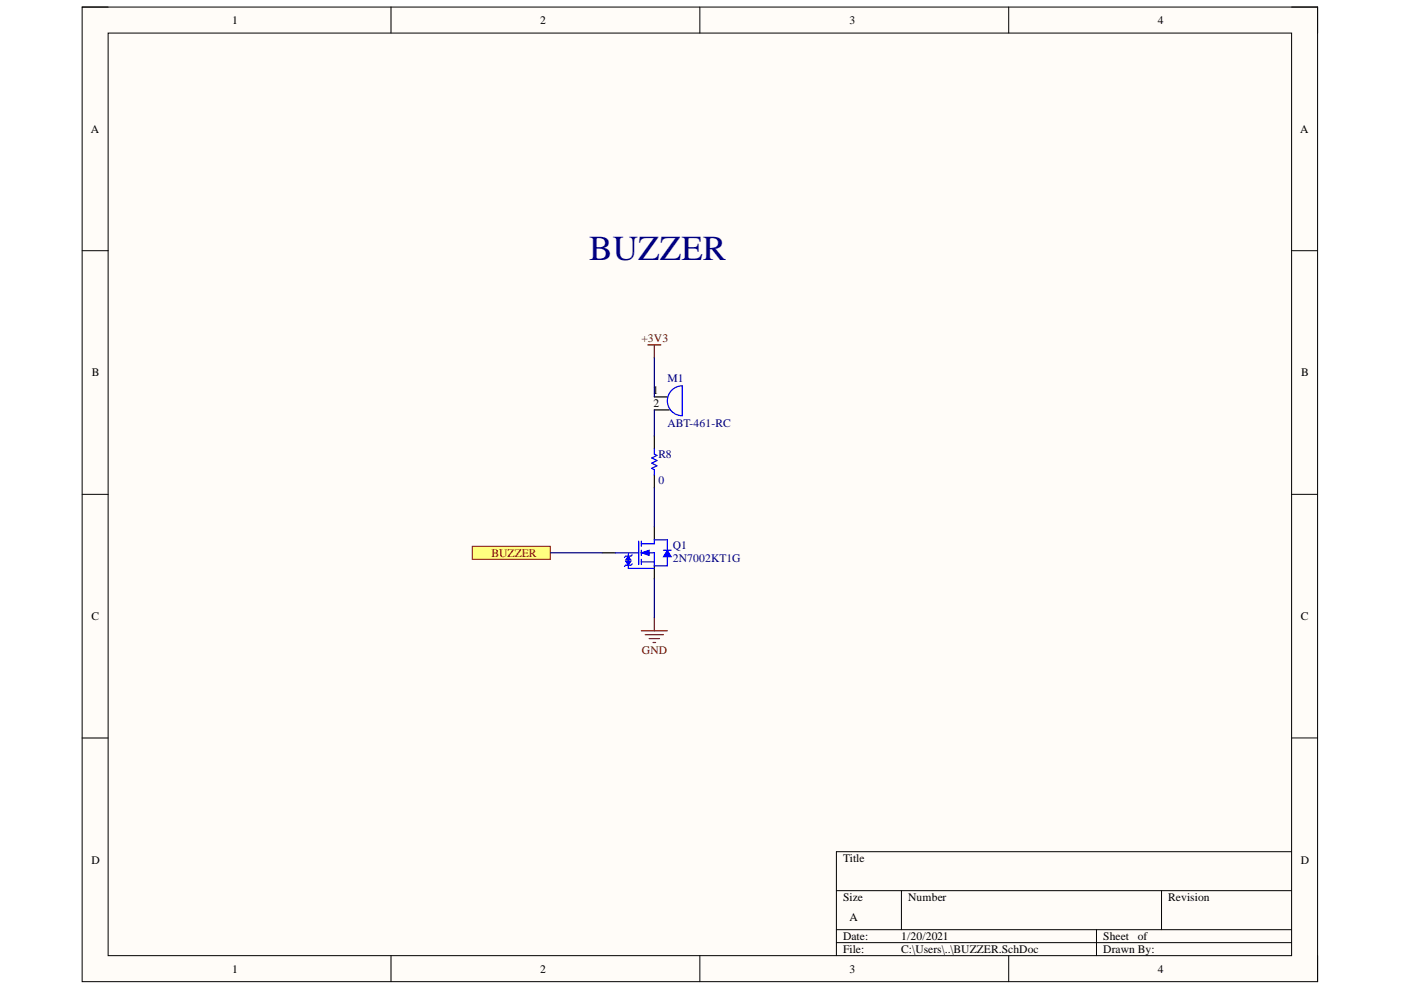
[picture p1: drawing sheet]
<svg xmlns="http://www.w3.org/2000/svg" width="297mm" height="210mm" viewBox="0 0 297 210" stroke-linecap="round" stroke-linejoin="round" font-family="sans-serif">
<path d="M17.4 1.5h262v206.6h-262z" fill-rule="evenodd" fill="#fffcf8"/>
<path d="M17.4 1.5h262v206.6h-262z" fill="none" stroke="#000" stroke-width=".21"/>
<path d="M22.9 7h250.9v195.6h-250.9z" fill-rule="evenodd" fill="#fffcf8"/>
<g fill="none" stroke="#000" stroke-width=".21">
<path d="M17.4 1.5h5.5M22.9 7h250.9v195.6h-250.9zM82.9 1.5v5.5M148.4 1.5v5.5M213.9 1.5v5.5M273.8 1.5h5.6v5.5M17.4 53.2h5.5M273.8 53.2h5.6M17.4 104.8h5.5M273.8 104.8h5.6M17.4 156.5h5.5M273.8 156.5h5.6"/>
<path d="M177.3 188.8h96.5M177.3 197.1h96.5M177.3 199.9h96.5M191.1 188.8v8.3M232.5 197.1v5.5M246.3 188.8v8.3M273.8 180.6h-96.5v22M82.9 202.6v5.5M148.4 202.6v5.5M213.9 202.6v5.5M279.4 202.6v5.5"/>
</g>
<path d="M138.7 84.2h2.8M138.7 86.9h3.2M127.7 117.2h2.8M138.7 111.7v2.8M138.7 120v2.7" fill="none" stroke="#000" stroke-width=".25"/>
<path d="M142.4 82.7a3.2 3.2 0 0 1 2.3-.9v6.3a3.2 3.2 0 0 1-3-1.9 3.2 3.2 0 0 1 .7-3.5zM135.4 114.7v5M136 115.3h2.7v-.8h2.8v2.2M136 117.2h2.7v2.8h2.8v-2M136 119.1h2.7M136 114.7v1.1M136 116.7v1.1M136 118.6v1.1" fill="none" stroke="#00f" stroke-width=".25"/>
<path d="M136 133.7h5.5M136.8 134.6h3.9M137.6 135.4h2.2M138.5 136.2h.5M138.7 131v2.7" fill="none" stroke="#800000" stroke-width=".25"/>
<path d="M141.5 116.7l.8 1.3h-1.6z" fill="#00f"/>
<path d="M141.5 116.7l.8 1.3h-1.6z" fill="none" stroke="#00f" stroke-width=".21"/>
<path d="M130.5 117.2h4.9M133.8 119.8h-1.1l-.3 .3M140.7 116.7h1.6" fill="none" stroke="#00f" stroke-width=".25"/>
<path d="M133.2 117.9l.6 .8h-1.1z" fill="#00f"/>
<path d="M133.2 117.9l.6 .8h-1.1z" fill="none" stroke="#00f" stroke-width=".21"/>
<path d="M133.2 117.3v.5" fill="none" stroke="#00f" stroke-width=".25"/>
<path d="M132.7 119h1.1l-.6 .8z" fill="#00f"/>
<path d="M132.7 119h1.1l-.6 .8z" fill="none" stroke="#00f" stroke-width=".21"/>
<path d="M133.2 118.6v.4M133.2 120v.5h5.5M134 119.6l-.2 .2M134 117.6l-.2 .3h-1.1l-.3 .3" fill="none" stroke="#00f" stroke-width=".25"/>
<path d="M136 117.2l1.6-.5v1.1z" fill="#00f"/>
<path d="M136 117.2l1.6-.5v1.1z" fill="none" stroke="#00f" stroke-width=".21"/>
<path d="M100.1 115.8h16.6v2.8h-16.6z" fill-rule="evenodd" fill="#ffff80"/>
<path d="M100.1 115.8h16.6v2.8h-16.6z" fill="none" stroke="#800000" stroke-width=".21"/>
<path d="M137.4 73.1h2.7M138.7 73.1v2.8" fill="none" stroke="#800000" stroke-width=".25"/>
<path d="M138.7 92.4v2.8M138.7 100.7v2.7" fill="none" stroke="#000" stroke-width=".25"/>
<path d="M138.7 95.2v1.1l.6 .2-1.1 .6 1.1 .6-1.1 .5 1.1 .6-1.1 .5 .5 .3v1.1" fill="none" stroke="#00f" stroke-width=".25"/>
<path d="M138.7 75.9v8.3M138.7 86.9v5.5M116.7 117.2h11M138.7 103.4v8.3M138.7 122.7v8.3" fill="none" stroke="#000080" stroke-width=".25"/>
<text font-size="7.4" fill="#000080" x="124.9" y="55">BUZZER</text>
<g font-size="2.5">
<text x="49.2" y="5.1">1</text>
<text x="114.5" y="5.1">2</text>
<text x="180.1" y="5.1">3</text>
<text x="245.5" y="5.1">4</text>
<text x="19.3" y="28.1">A</text>
<text x="275.7" y="28.1">A</text>
<text x="19.5" y="79.8">B</text>
<text x="138.4" y="83.6">1</text>
<text x="275.9" y="79.8">B</text>
<text x="138.6" y="86.4">2</text>
<text x="19.4" y="131.5">C</text>
<text x="275.8" y="131.5">C</text>
<text x="19.4" y="183.2">D</text>
<text x="178.7" y="182.8">Title</text>
<text x="275.8" y="183.2">D</text>
<text x="178.7" y="191">Size</text>
<text x="192.5" y="191">Number</text>
<text x="247.7" y="191">Revision</text>
<text x="180.1" y="195.2">A</text>
<text x="178.7" y="199.3">Date:</text>
<text x="178.7" y="202.1">File:</text>
<text x="191.1" y="199.3">1/20/2021</text>
<text x="191.1" y="202.1">C:\Users\..\BUZZER.SchDoc</text>
<text x="233.9" y="199.3">Sheet</text>
<text x="233.9" y="202.1">Drawn By:</text>
<text x="241.2" y="199.3">of</text>
<text x="49.2" y="206.2">1</text>
<text x="114.5" y="206.2">2</text>
<text x="180.1" y="206.2">3</text>
<text x="245.5" y="206.2">4</text>
</g>
<g font-size="2.5" fill="#800000">
<text x="136" y="72.6">+3V3</text>
<text x="104.2" y="118.1">BUZZER</text>
<text x="136.1" y="138.7">GND</text>
</g>
<g font-size="2.5" fill="#000080">
<text x="141.5" y="81">M1</text>
<text x="141.5" y="90.6">ABT-461-RC</text>
<text x="139.6" y="97.1">R8</text>
<text x="139.6" y="102.6">0</text>
<text x="142.6" y="116.4">Q1</text>
<text x="142.6" y="119.2">2N7002KT1G</text>
</g>
</svg>
